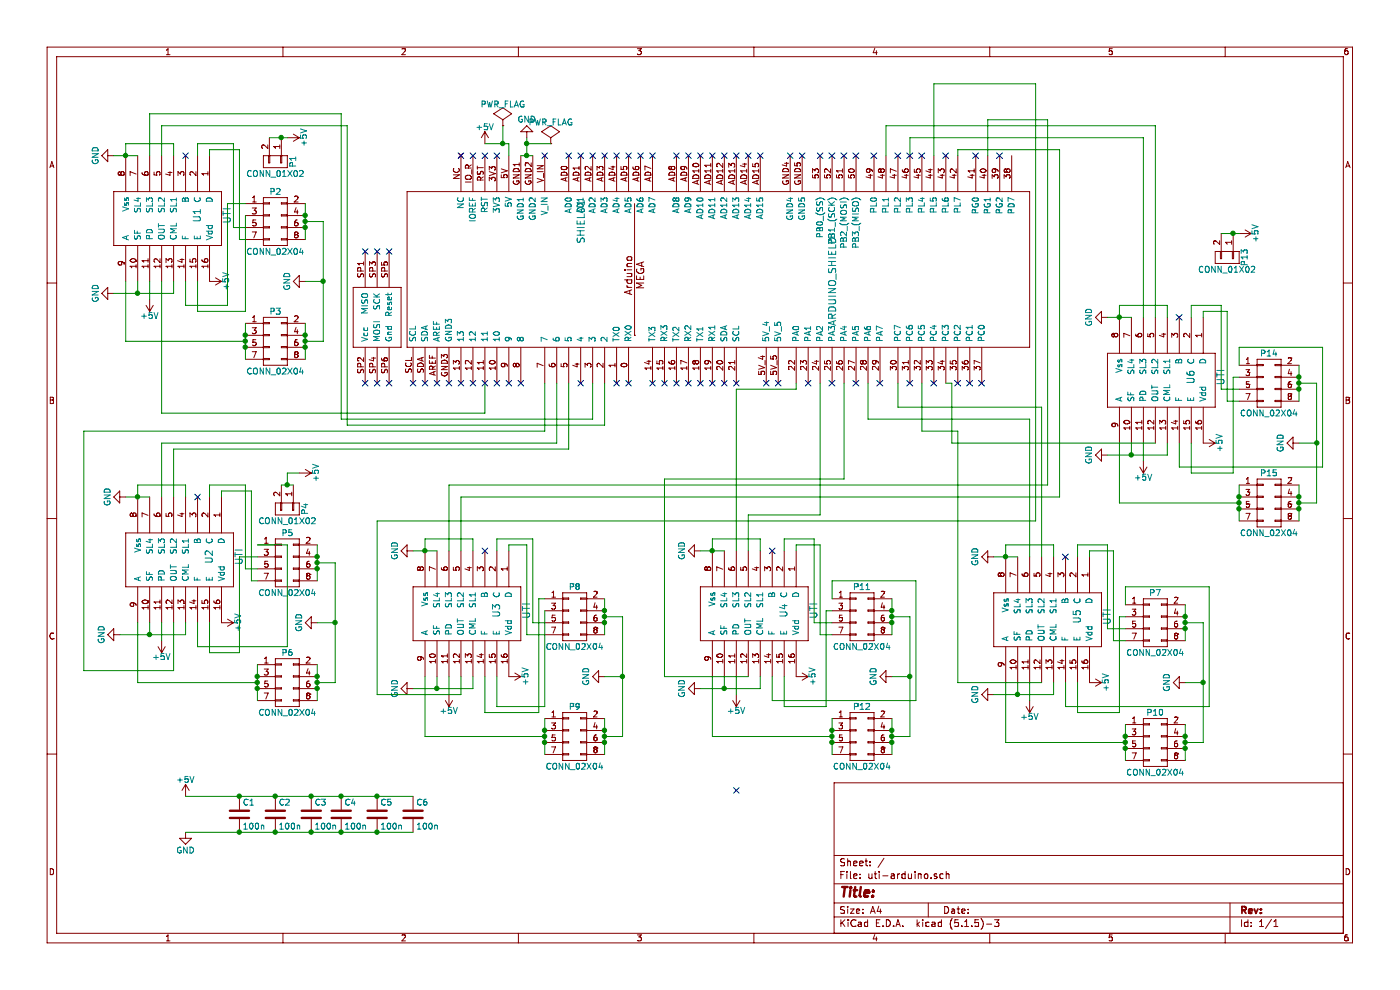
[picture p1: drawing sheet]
EESchema Schematic File Version 2
LIBS:power
LIBS:device
LIBS:transistors
LIBS:conn
LIBS:linear
LIBS:regul
LIBS:74xx
LIBS:cmos4000
LIBS:adc-dac
LIBS:memory
LIBS:xilinx
LIBS:microcontrollers
LIBS:dsp
LIBS:microchip
LIBS:analog_switches
LIBS:motorola
LIBS:texas
LIBS:intel
LIBS:audio
LIBS:interface
LIBS:digital-audio
LIBS:philips
LIBS:display
LIBS:cypress
LIBS:siliconi
LIBS:opto
LIBS:atmel
LIBS:contrib
LIBS:valves
LIBS:uti
LIBS:freetronics_schematic
LIBS:uti-arduino-cache
EELAYER 25 0
EELAYER END
$Descr A4 11693 8268
encoding utf-8
Sheet 1 1
Title ""
Date ""
Rev ""
Comp ""
Comment1 ""
Comment2 ""
Comment3 ""
Comment4 ""
$EndDescr
NoConn ~ -1750 -2950
$Comp
L UTI U1
U 1 1
P 1550 1850
F 0 "U1" H 1500 1950 60  0000 C CNN
F 1 "UTI" H 1500 2200 60  0000 C CNN
F 2 "Housings_DIP:DIP-16_W7.62mm_LongPads" H 1550 1850 60  0001 C CNN
F 3 "" H 1550 1850 60  0000 C CNN
	1    1550 1850
	0    1    1    0   
$EndComp
$Comp
L GND #PWR01
U 1 1
P 950 1300
F 0 "#PWR01" H 950 1050 50  0001 C CNN
F 1 "GND" H 950 1150 50  0000 C CNN
F 2 "" H 950 1300 50  0000 C CNN
F 3 "" H 950 1300 50  0000 C CNN
	1    950  1300
	0    1    1    0   
$EndComp
NoConn ~ 1550 1300
$Comp
L GND #PWR02
U 1 1
P 950 2450
F 0 "#PWR02" H 950 2200 50  0001 C CNN
F 1 "GND" H 950 2300 50  0000 C CNN
F 2 "" H 950 2450 50  0000 C CNN
F 3 "" H 950 2450 50  0000 C CNN
	1    950  2450
	0    1    1    0   
$EndComp
$Comp
L +5V #PWR03
U 1 1
P 1250 2500
F 0 "#PWR03" H 1250 2350 50  0001 C CNN
F 1 "+5V" H 1250 2640 50  0000 C CNN
F 2 "" H 1250 2500 50  0000 C CNN
F 3 "" H 1250 2500 50  0000 C CNN
	1    1250 2500
	-1   0    0    1   
$EndComp
NoConn ~ 6550 -3700
$Comp
L +5V #PWR04
U 1 1
P 1750 2350
F 0 "#PWR04" H 1750 2200 50  0001 C CNN
F 1 "+5V" H 1750 2490 50  0000 C CNN
F 2 "" H 1750 2350 50  0000 C CNN
F 3 "" H 1750 2350 50  0000 C CNN
	1    1750 2350
	0    1    1    0   
$EndComp
$Comp
L CONN_02X04 P2
U 1 1
P 2300 1850
F 0 "P2" H 2300 2100 50  0000 C CNN
F 1 "CONN_02X04" H 2300 1600 50  0000 C CNN
F 2 "Socket_Strips:Socket_Strip_Straight_2x04" H 2300 650 50  0001 C CNN
F 3 "" H 2300 650 50  0000 C CNN
	1    2300 1850
	1    0    0    -1  
$EndComp
$Comp
L CONN_02X04 P3
U 1 1
P 2300 2850
F 0 "P3" H 2300 3100 50  0000 C CNN
F 1 "CONN_02X04" H 2300 2600 50  0000 C CNN
F 2 "Socket_Strips:Socket_Strip_Straight_2x04" H 2300 1650 50  0001 C CNN
F 3 "" H 2300 1650 50  0000 C CNN
	1    2300 2850
	1    0    0    -1  
$EndComp
$Comp
L GND #PWR05
U 1 1
P 2550 2350
F 0 "#PWR05" H 2550 2100 50  0001 C CNN
F 1 "GND" H 2550 2200 50  0000 C CNN
F 2 "" H 2550 2350 50  0000 C CNN
F 3 "" H 2550 2350 50  0000 C CNN
	1    2550 2350
	0    1    1    0   
$EndComp
$Comp
L CONN_01X02 P1
U 1 1
P 2300 1350
F 0 "P1" H 2300 1500 50  0000 C CNN
F 1 "CONN_01X02" V 2400 1350 50  0000 C CNN
F 2 "Socket_Strips:Socket_Strip_Straight_2x01" H 2300 1350 50  0001 C CNN
F 3 "" H 2300 1350 50  0000 C CNN
	1    2300 1350
	0    1    1    0   
$EndComp
$Comp
L +5V #PWR06
U 1 1
P 2400 1150
F 0 "#PWR06" H 2400 1000 50  0001 C CNN
F 1 "+5V" H 2400 1290 50  0000 C CNN
F 2 "" H 2400 1150 50  0000 C CNN
F 3 "" H 2400 1150 50  0000 C CNN
	1    2400 1150
	0    1    1    0   
$EndComp
$Comp
L UTI U3
U 1 1
P 4050 5150
F 0 "U3" H 4000 5250 60  0000 C CNN
F 1 "UTI" H 4000 5500 60  0000 C CNN
F 2 "Housings_DIP:DIP-16_W7.62mm_LongPads" H 4050 5150 60  0001 C CNN
F 3 "" H 4050 5150 60  0000 C CNN
	1    4050 5150
	0    1    1    0   
$EndComp
$Comp
L GND #PWR07
U 1 1
P 3450 4600
F 0 "#PWR07" H 3450 4350 50  0001 C CNN
F 1 "GND" H 3450 4450 50  0000 C CNN
F 2 "" H 3450 4600 50  0000 C CNN
F 3 "" H 3450 4600 50  0000 C CNN
	1    3450 4600
	0    1    1    0   
$EndComp
NoConn ~ 4050 4600
$Comp
L GND #PWR08
U 1 1
P 3450 5750
F 0 "#PWR08" H 3450 5500 50  0001 C CNN
F 1 "GND" H 3450 5600 50  0000 C CNN
F 2 "" H 3450 5750 50  0000 C CNN
F 3 "" H 3450 5750 50  0000 C CNN
	1    3450 5750
	0    1    1    0   
$EndComp
$Comp
L +5V #PWR09
U 1 1
P 3750 5800
F 0 "#PWR09" H 3750 5650 50  0001 C CNN
F 1 "+5V" H 3750 5940 50  0000 C CNN
F 2 "" H 3750 5800 50  0000 C CNN
F 3 "" H 3750 5800 50  0000 C CNN
	1    3750 5800
	-1   0    0    1   
$EndComp
$Comp
L +5V #PWR010
U 1 1
P 4250 5650
F 0 "#PWR010" H 4250 5500 50  0001 C CNN
F 1 "+5V" H 4250 5790 50  0000 C CNN
F 2 "" H 4250 5650 50  0000 C CNN
F 3 "" H 4250 5650 50  0000 C CNN
	1    4250 5650
	0    1    1    0   
$EndComp
$Comp
L CONN_02X04 P8
U 1 1
P 4800 5150
F 0 "P8" H 4800 5400 50  0000 C CNN
F 1 "CONN_02X04" H 4800 4900 50  0000 C CNN
F 2 "Socket_Strips:Socket_Strip_Straight_2x04" H 4800 3950 50  0001 C CNN
F 3 "" H 4800 3950 50  0000 C CNN
	1    4800 5150
	1    0    0    -1  
$EndComp
$Comp
L CONN_02X04 P9
U 1 1
P 4800 6150
F 0 "P9" H 4800 6400 50  0000 C CNN
F 1 "CONN_02X04" H 4800 5900 50  0000 C CNN
F 2 "Socket_Strips:Socket_Strip_Straight_2x04" H 4800 4950 50  0001 C CNN
F 3 "" H 4800 4950 50  0000 C CNN
	1    4800 6150
	1    0    0    -1  
$EndComp
$Comp
L GND #PWR011
U 1 1
P 5050 5650
F 0 "#PWR011" H 5050 5400 50  0001 C CNN
F 1 "GND" H 5050 5500 50  0000 C CNN
F 2 "" H 5050 5650 50  0000 C CNN
F 3 "" H 5050 5650 50  0000 C CNN
	1    5050 5650
	0    1    1    0   
$EndComp
$Comp
L UTI U4
U 1 1
P 6450 5150
F 0 "U4" H 6400 5250 60  0000 C CNN
F 1 "UTI" H 6400 5500 60  0000 C CNN
F 2 "Housings_DIP:DIP-16_W7.62mm_LongPads" H 6450 5150 60  0001 C CNN
F 3 "" H 6450 5150 60  0000 C CNN
	1    6450 5150
	0    1    1    0   
$EndComp
$Comp
L GND #PWR012
U 1 1
P 5850 4600
F 0 "#PWR012" H 5850 4350 50  0001 C CNN
F 1 "GND" H 5850 4450 50  0000 C CNN
F 2 "" H 5850 4600 50  0000 C CNN
F 3 "" H 5850 4600 50  0000 C CNN
	1    5850 4600
	0    1    1    0   
$EndComp
NoConn ~ 6450 4600
$Comp
L GND #PWR013
U 1 1
P 5850 5750
F 0 "#PWR013" H 5850 5500 50  0001 C CNN
F 1 "GND" H 5850 5600 50  0000 C CNN
F 2 "" H 5850 5750 50  0000 C CNN
F 3 "" H 5850 5750 50  0000 C CNN
	1    5850 5750
	0    1    1    0   
$EndComp
$Comp
L +5V #PWR014
U 1 1
P 6150 5800
F 0 "#PWR014" H 6150 5650 50  0001 C CNN
F 1 "+5V" H 6150 5940 50  0000 C CNN
F 2 "" H 6150 5800 50  0000 C CNN
F 3 "" H 6150 5800 50  0000 C CNN
	1    6150 5800
	-1   0    0    1   
$EndComp
$Comp
L +5V #PWR015
U 1 1
P 6650 5650
F 0 "#PWR015" H 6650 5500 50  0001 C CNN
F 1 "+5V" H 6650 5790 50  0000 C CNN
F 2 "" H 6650 5650 50  0000 C CNN
F 3 "" H 6650 5650 50  0000 C CNN
	1    6650 5650
	0    1    1    0   
$EndComp
$Comp
L CONN_02X04 P11
U 1 1
P 7200 5150
F 0 "P11" H 7200 5400 50  0000 C CNN
F 1 "CONN_02X04" H 7200 4900 50  0000 C CNN
F 2 "Socket_Strips:Socket_Strip_Straight_2x04" H 7200 3950 50  0001 C CNN
F 3 "" H 7200 3950 50  0000 C CNN
	1    7200 5150
	1    0    0    -1  
$EndComp
$Comp
L CONN_02X04 P12
U 1 1
P 7200 6150
F 0 "P12" H 7200 6400 50  0000 C CNN
F 1 "CONN_02X04" H 7200 5900 50  0000 C CNN
F 2 "Socket_Strips:Socket_Strip_Straight_2x04" H 7200 4950 50  0001 C CNN
F 3 "" H 7200 4950 50  0000 C CNN
	1    7200 6150
	1    0    0    -1  
$EndComp
$Comp
L GND #PWR016
U 1 1
P 7450 5650
F 0 "#PWR016" H 7450 5400 50  0001 C CNN
F 1 "GND" H 7450 5500 50  0000 C CNN
F 2 "" H 7450 5650 50  0000 C CNN
F 3 "" H 7450 5650 50  0000 C CNN
	1    7450 5650
	0    1    1    0   
$EndComp
$Comp
L UTI U2
U 1 1
P 1650 4700
F 0 "U2" H 1600 4800 60  0000 C CNN
F 1 "UTI" H 1600 5050 60  0000 C CNN
F 2 "Housings_DIP:DIP-16_W7.62mm_LongPads" H 1650 4700 60  0001 C CNN
F 3 "" H 1650 4700 60  0000 C CNN
	1    1650 4700
	0    1    1    0   
$EndComp
$Comp
L GND #PWR017
U 1 1
P 1050 4150
F 0 "#PWR017" H 1050 3900 50  0001 C CNN
F 1 "GND" H 1050 4000 50  0000 C CNN
F 2 "" H 1050 4150 50  0000 C CNN
F 3 "" H 1050 4150 50  0000 C CNN
	1    1050 4150
	0    1    1    0   
$EndComp
NoConn ~ 1650 4150
$Comp
L GND #PWR018
U 1 1
P 1000 5300
F 0 "#PWR018" H 1000 5050 50  0001 C CNN
F 1 "GND" H 1000 5150 50  0000 C CNN
F 2 "" H 1000 5300 50  0000 C CNN
F 3 "" H 1000 5300 50  0000 C CNN
	1    1000 5300
	0    1    1    0   
$EndComp
$Comp
L +5V #PWR019
U 1 1
P 1350 5350
F 0 "#PWR019" H 1350 5200 50  0001 C CNN
F 1 "+5V" H 1350 5490 50  0000 C CNN
F 2 "" H 1350 5350 50  0000 C CNN
F 3 "" H 1350 5350 50  0000 C CNN
	1    1350 5350
	-1   0    0    1   
$EndComp
$Comp
L +5V #PWR020
U 1 1
P 1850 5200
F 0 "#PWR020" H 1850 5050 50  0001 C CNN
F 1 "+5V" H 1850 5340 50  0000 C CNN
F 2 "" H 1850 5200 50  0000 C CNN
F 3 "" H 1850 5200 50  0000 C CNN
	1    1850 5200
	0    1    1    0   
$EndComp
$Comp
L CONN_02X04 P5
U 1 1
P 2400 4700
F 0 "P5" H 2400 4950 50  0000 C CNN
F 1 "CONN_02X04" H 2400 4450 50  0000 C CNN
F 2 "Socket_Strips:Socket_Strip_Straight_2x04" H 2400 3500 50  0001 C CNN
F 3 "" H 2400 3500 50  0000 C CNN
	1    2400 4700
	1    0    0    -1  
$EndComp
$Comp
L CONN_02X04 P6
U 1 1
P 2400 5700
F 0 "P6" H 2400 5950 50  0000 C CNN
F 1 "CONN_02X04" H 2400 5450 50  0000 C CNN
F 2 "Socket_Strips:Socket_Strip_Straight_2x04" H 2400 4500 50  0001 C CNN
F 3 "" H 2400 4500 50  0000 C CNN
	1    2400 5700
	1    0    0    -1  
$EndComp
$Comp
L GND #PWR021
U 1 1
P 2650 5200
F 0 "#PWR021" H 2650 4950 50  0001 C CNN
F 1 "GND" H 2650 5050 50  0000 C CNN
F 2 "" H 2650 5200 50  0000 C CNN
F 3 "" H 2650 5200 50  0000 C CNN
	1    2650 5200
	0    1    1    0   
$EndComp
$Comp
L CONN_01X02 P4
U 1 1
P 2400 4250
F 0 "P4" H 2400 4400 50  0000 C CNN
F 1 "CONN_01X02" V 2500 4250 50  0000 C CNN
F 2 "Socket_Strips:Socket_Strip_Straight_1x02" H 2400 4250 50  0001 C CNN
F 3 "" H 2400 4250 50  0000 C CNN
	1    2400 4250
	0    1    1    0   
$EndComp
$Comp
L +5V #PWR022
U 1 1
P 2500 3950
F 0 "#PWR022" H 2500 3800 50  0001 C CNN
F 1 "+5V" H 2500 4090 50  0000 C CNN
F 2 "" H 2500 3950 50  0000 C CNN
F 3 "" H 2500 3950 50  0000 C CNN
	1    2500 3950
	0    1    1    0   
$EndComp
$Comp
L ARDUINO_MEGA_SHIELD SHIELD1
U 1 1
P 6000 2300
F 0 "SHIELD1" H 5550 3450 60  0000 C CNN
F 1 "ARDUINO_SHIELD" H 6050 1350 60  0000 C CNN
F 2 "freetronics_footprints:ARDUINO_MEGA_SHIELD" H 6000 2100 50  0001 C CNN
F 3 "" H 6000 2300 60  0000 C CNN
	1    6000 2300
	0    -1   1    0   
$EndComp
$Comp
L GND #PWR023
U 1 1
P 4400 1150
F 0 "#PWR023" H 4400 900 50  0001 C CNN
F 1 "GND" H 4400 1000 50  0000 C CNN
F 2 "" H 4400 1150 50  0000 C CNN
F 3 "" H 4400 1150 50  0000 C CNN
	1    4400 1150
	-1   0    0    1   
$EndComp
$Comp
L +5V #PWR024
U 1 1
P 4050 1200
F 0 "#PWR024" H 4050 1050 50  0001 C CNN
F 1 "+5V" H 4050 1340 50  0000 C CNN
F 2 "" H 4050 1200 50  0000 C CNN
F 3 "" H 4050 1200 50  0000 C CNN
	1    4050 1200
	1    0    0    -1  
$EndComp
NoConn ~ 6750 3200
NoConn ~ 6950 3200
NoConn ~ 4150 3200
NoConn ~ 4050 3200
NoConn ~ 3950 3200
NoConn ~ 3850 3200
NoConn ~ 3850 1300
NoConn ~ 4550 1300
NoConn ~ 5050 1300
NoConn ~ 5450 1300
NoConn ~ 5650 1300
NoConn ~ 5750 1300
NoConn ~ 5850 1300
NoConn ~ 5950 1300
NoConn ~ 6050 1300
NoConn ~ 6150 1300
NoConn ~ 6250 1300
NoConn ~ 3450 3200
NoConn ~ 3550 3200
NoConn ~ 3650 3200
NoConn ~ 4750 1300
NoConn ~ 4850 1300
NoConn ~ 4950 1300
NoConn ~ 5150 1300
NoConn ~ 5250 1300
NoConn ~ 5350 1300
NoConn ~ 3950 1300
NoConn ~ 4050 1300
NoConn ~ 4150 1300
NoConn ~ 6850 1300
NoConn ~ 6950 1300
NoConn ~ 7050 1300
NoConn ~ 7300 1300
NoConn ~ 7500 1300
NoConn ~ 7600 1300
NoConn ~ 7700 1300
NoConn ~ 7900 1300
NoConn ~ 8150 1300
NoConn ~ 8350 1300
NoConn ~ 5150 3200
NoConn ~ 5250 3200
NoConn ~ 5450 3200
NoConn ~ 5550 3200
NoConn ~ 5650 3200
NoConn ~ 5750 3200
NoConn ~ 5850 3200
NoConn ~ 5950 3200
NoConn ~ 6050 3200
NoConn ~ 6150 3200
NoConn ~ 7150 3200
NoConn ~ 7350 3200
NoConn ~ 7600 3200
NoConn ~ 7800 3200
NoConn ~ 8000 3200
NoConn ~ 8200 3200
NoConn ~ 3050 3200
NoConn ~ 3150 3200
NoConn ~ 3250 3200
NoConn ~ 3250 2100
NoConn ~ 3150 2100
NoConn ~ 3050 2100
NoConn ~ 3750 3200
NoConn ~ 4250 3200
NoConn ~ 4350 3200
NoConn ~ 6350 1300
$Comp
L PWR_FLAG #FLG025
U 1 1
P 4600 1200
F 0 "#FLG025" H 4600 1295 50  0001 C CNN
F 1 "PWR_FLAG" H 4600 1380 50  0000 C CNN
F 2 "" H 4600 1200 50  0000 C CNN
F 3 "" H 4600 1200 50  0000 C CNN
	1    4600 1200
	1    0    0    -1  
$EndComp
$Comp
L PWR_FLAG #FLG026
U 1 1
P 4200 1050
F 0 "#FLG026" H 4200 1145 50  0001 C CNN
F 1 "PWR_FLAG" H 4200 1230 50  0000 C CNN
F 2 "" H 4200 1050 50  0000 C CNN
F 3 "" H 4200 1050 50  0000 C CNN
	1    4200 1050
	1    0    0    -1  
$EndComp
Wire Wire Line
	1750 2350 1750 2350
Wire Wire Line
	950  1300 1150 1300
Connection ~ 1050 1300
Wire Wire Line
	1050 2350 1050 2850
Wire Wire Line
	1250 2350 1250 2500
Wire Wire Line
	1150 2450 1150 2350
Wire Wire Line
	950  2450 1450 2450
Connection ~ 1150 2450
Wire Wire Line
	1450 2450 1450 2350
Wire Wire Line
	1450 1300 1450 1200
Wire Wire Line
	1450 1200 1050 1200
Wire Wire Line
	1050 1200 1050 1300
Wire Wire Line
	1650 1300 1650 1200
Wire Wire Line
	1750 1300 1750 1250
Wire Wire Line
	1750 1250 2000 1250
Wire Wire Line
	1550 2550 1900 2550
Wire Wire Line
	1650 2600 2050 2600
Wire Wire Line
	2550 2700 2550 3000
Wire Wire Line
	2550 1700 2550 2000
Connection ~ 2550 2900
Connection ~ 2550 1800
Connection ~ 2550 1900
Wire Wire Line
	2050 2700 2050 3000
Wire Wire Line
	1050 2850 2050 2850
Connection ~ 2050 2850
Connection ~ 2550 2800
Wire Wire Line
	2550 1850 2700 1850
Wire Wire Line
	2700 1850 2700 2850
Wire Wire Line
	2700 2850 2550 2850
Connection ~ 2550 2850
Connection ~ 2550 1850
Wire Wire Line
	2700 2350 2550 2350
Connection ~ 2700 2350
Wire Wire Line
	4250 5650 4250 5650
Wire Wire Line
	3450 4600 3650 4600
Connection ~ 3550 4600
Wire Wire Line
	3550 5650 3550 6150
Wire Wire Line
	3750 5650 3750 5800
Wire Wire Line
	3650 5750 3650 5650
Wire Wire Line
	3450 5750 3950 5750
Wire Wire Line
	3950 5750 3950 5650
Wire Wire Line
	3950 4600 3950 4500
Wire Wire Line
	3950 4500 3550 4500
Wire Wire Line
	3550 4500 3550 4600
Wire Wire Line
	4150 4600 4150 4500
Wire Wire Line
	4150 4500 4450 4500
Wire Wire Line
	4250 4600 4250 4550
Wire Wire Line
	5050 6000 5050 6300
Wire Wire Line
	5050 5000 5050 5300
Connection ~ 5050 6200
Connection ~ 5050 5100
Connection ~ 5050 5200
Wire Wire Line
	4550 6000 4550 6300
Wire Wire Line
	3550 6150 4550 6150
Connection ~ 4550 6150
Connection ~ 5050 6100
Wire Wire Line
	5050 5150 5200 5150
Wire Wire Line
	5200 5150 5200 6150
Wire Wire Line
	5200 6150 5050 6150
Connection ~ 5050 6150
Connection ~ 5050 5150
Wire Wire Line
	5200 5650 5050 5650
Connection ~ 5200 5650
Wire Wire Line
	6650 5650 6650 5650
Wire Wire Line
	5850 4600 6050 4600
Connection ~ 5950 4600
Wire Wire Line
	5950 5650 5950 6150
Wire Wire Line
	6150 5650 6150 5800
Wire Wire Line
	6050 5750 6050 5650
Wire Wire Line
	5850 5750 6350 5750
Connection ~ 6050 5750
Wire Wire Line
	6350 5750 6350 5650
Wire Wire Line
	6350 4600 6350 4500
Wire Wire Line
	6350 4500 5950 4500
Wire Wire Line
	5950 4500 5950 4600
Wire Wire Line
	6550 4600 6550 4500
Wire Wire Line
	6550 4500 6800 4500
Wire Wire Line
	6650 4600 6650 4550
Wire Wire Line
	6650 4550 6850 4550
Wire Wire Line
	7450 6000 7450 6300
Wire Wire Line
	7450 5000 7450 5300
Connection ~ 7450 6200
Connection ~ 7450 5100
Connection ~ 7450 5200
Wire Wire Line
	6950 6000 6950 6300
Wire Wire Line
	5950 6150 6950 6150
Connection ~ 6950 6150
Connection ~ 7450 6100
Wire Wire Line
	7450 5150 7600 5150
Wire Wire Line
	7600 5150 7600 6150
Wire Wire Line
	7600 6150 7450 6150
Connection ~ 7450 6150
Connection ~ 7450 5150
Wire Wire Line
	7600 5650 7450 5650
Connection ~ 7600 5650
Wire Wire Line
	1850 5200 1850 5200
Wire Wire Line
	1050 4150 1250 4150
Connection ~ 1150 4150
Wire Wire Line
	1150 5200 1150 5700
Wire Wire Line
	1350 5200 1350 5350
Wire Wire Line
	1250 5300 1250 5200
Wire Wire Line
	1000 5300 1550 5300
Wire Wire Line
	1550 5300 1550 5200
Wire Wire Line
	1550 4150 1550 4050
Wire Wire Line
	1550 4050 1150 4050
Wire Wire Line
	1150 4050 1150 4150
Wire Wire Line
	1750 4150 1750 4050
Wire Wire Line
	1750 4050 2050 4050
Wire Wire Line
	1850 4150 1850 4100
Wire Wire Line
	1850 4100 2100 4100
Wire Wire Line
	1650 5400 2400 5400
Wire Wire Line
	2650 5550 2650 5850
Wire Wire Line
	2650 4550 2650 4850
Connection ~ 2650 5750
Connection ~ 2650 4650
Connection ~ 2650 4750
Wire Wire Line
	2150 5550 2150 5850
Wire Wire Line
	1150 5700 2150 5700
Connection ~ 2150 5700
Connection ~ 2650 5650
Wire Wire Line
	2650 4700 2800 4700
Wire Wire Line
	2800 4700 2800 5700
Wire Wire Line
	2800 5700 2650 5700
Connection ~ 2650 5700
Connection ~ 2650 4700
Wire Wire Line
	2800 5200 2650 5200
Connection ~ 2800 5200
Wire Wire Line
	2350 4050 2450 4050
Wire Wire Line
	2500 3950 2400 3950
Wire Wire Line
	2400 3950 2400 4050
Connection ~ 2400 4050
Wire Wire Line
	6250 4600 6250 4300
Wire Wire Line
	6850 3200 6850 4300
Wire Wire Line
	6150 3250 6150 4600
Wire Wire Line
	6250 5650 5550 5650
Wire Wire Line
	5550 4000 7050 4000
Wire Wire Line
	7050 4000 7050 3200
Wire Wire Line
	3850 4600 3850 4150
Wire Wire Line
	3850 4150 8850 4150
Wire Wire Line
	3750 4600 3750 4050
Wire Wire Line
	3750 4050 8750 4050
Wire Wire Line
	3850 5650 3850 5800
Wire Wire Line
	3850 5800 3150 5800
Wire Wire Line
	3150 5800 3150 4350
Wire Wire Line
	3150 4350 8650 4350
Wire Wire Line
	1450 3750 4750 3750
Wire Wire Line
	4750 3750 4750 3200
Wire Wire Line
	1350 3700 4650 3700
Wire Wire Line
	4650 3700 4650 3200
Wire Wire Line
	1450 5200 1450 5600
Wire Wire Line
	1450 5600 700  5600
Wire Wire Line
	700  5600 700  3600
Wire Wire Line
	1350 1300 1350 1050
Wire Wire Line
	1250 1300 1250 950 
Wire Wire Line
	4950 3500 4950 3200
Wire Wire Line
	1350 2350 1350 3450
Wire Wire Line
	4250 1200 4250 1300
Wire Wire Line
	4050 1200 4250 1200
Connection ~ 1250 5300
Connection ~ 2150 5650
Connection ~ 2150 5750
Connection ~ 3650 5750
Connection ~ 4550 6100
Connection ~ 4550 6200
Connection ~ 2050 2800
Connection ~ 2050 2900
Connection ~ 6950 6100
Connection ~ 6950 6200
Wire Wire Line
	4050 5650 4050 5950
Wire Wire Line
	4150 5900 4150 5650
Wire Wire Line
	1650 5400 1650 5200
Wire Wire Line
	1750 5450 1750 5200
Wire Wire Line
	1550 2550 1550 2350
Wire Wire Line
	1650 2600 1650 2350
Wire Wire Line
	6450 5850 6450 5650
Wire Wire Line
	6550 5650 6550 5900
Wire Wire Line
	4350 1300 4450 1300
Wire Wire Line
	4400 1150 4400 1300
Connection ~ 4400 1300
Wire Wire Line
	4200 1050 4200 1200
Connection ~ 4200 1200
Wire Wire Line
	4250 4550 4400 4550
Wire Wire Line
	4400 4550 4400 5300
Wire Wire Line
	4400 5300 4550 5300
Wire Wire Line
	4450 4500 4450 5200
Wire Wire Line
	4450 5200 4550 5200
Wire Wire Line
	4150 5900 4550 5900
Wire Wire Line
	4550 5900 4550 5100
Wire Wire Line
	4550 5000 4500 5000
Wire Wire Line
	4500 5000 4500 5950
Wire Wire Line
	4500 5950 4050 5950
Wire Wire Line
	2100 4100 2100 4850
Wire Wire Line
	2100 4850 2150 4850
Wire Wire Line
	2050 4050 2050 4750
Wire Wire Line
	2050 4750 2150 4750
Wire Wire Line
	2150 4650 2000 4650
Wire Wire Line
	2000 4650 2000 5450
Wire Wire Line
	2000 5450 1750 5450
Wire Wire Line
	2150 4550 2400 4550
Wire Wire Line
	2400 4550 2400 5400
Wire Wire Line
	2050 2000 2000 2000
Wire Wire Line
	2000 2000 2000 1250
Wire Wire Line
	2050 1900 1950 1900
Wire Wire Line
	1950 1900 1950 1200
Wire Wire Line
	1950 1200 1650 1200
Wire Wire Line
	2050 2600 2050 1800
Wire Wire Line
	2050 1700 1900 1700
Wire Wire Line
	1900 1700 1900 2550
Wire Wire Line
	6800 4500 6800 5200
Wire Wire Line
	6550 5900 6900 5900
Wire Wire Line
	6900 5900 6900 5100
Wire Wire Line
	6900 5100 6950 5100
Wire Wire Line
	6450 5850 7650 5850
Wire Wire Line
	7650 5850 7650 4850
Wire Wire Line
	7650 4850 6950 4850
Wire Wire Line
	6950 4850 6950 5000
Wire Wire Line
	6800 5200 6950 5200
Wire Wire Line
	6850 4550 6850 5300
Wire Wire Line
	6850 5300 6950 5300
NoConn ~ 6400 3200
NoConn ~ 6500 3200
Wire Wire Line
	4400 1200 4600 1200
Connection ~ 4400 1200
NoConn ~ 6600 1300
NoConn ~ 6700 1300
NoConn ~ 6150 6600
Wire Wire Line
	2250 1150 2400 1150
Wire Wire Line
	4550 3200 4550 3600
Wire Wire Line
	4550 3600 700  3600
Wire Wire Line
	1350 3700 1350 4150
Wire Wire Line
	1450 3750 1450 4150
Wire Wire Line
	5050 3200 5050 3550
Wire Wire Line
	5050 3550 2900 3550
Wire Wire Line
	2900 3550 2900 1050
Wire Wire Line
	2900 1050 1350 1050
Wire Wire Line
	4950 3500 2850 3500
Wire Wire Line
	2850 3500 2850 950 
Wire Wire Line
	2850 950  1250 950 
Wire Wire Line
	1350 3450 4050 3450
Wire Wire Line
	6850 4300 6250 4300
Wire Wire Line
	6150 3250 6650 3250
Wire Wire Line
	6650 3250 6650 3200
Wire Wire Line
	5550 5650 5550 4000
Connection ~ 2350 1150
$Comp
L UTI U5
U 1 1
P 8900 5200
F 0 "U5" H 8850 5300 60  0000 C CNN
F 1 "UTI" H 8850 5550 60  0000 C CNN
F 2 "Housings_DIP:DIP-16_W7.62mm_LongPads" H 8900 5200 60  0001 C CNN
F 3 "" H 8900 5200 60  0000 C CNN
	1    8900 5200
	0    1    1    0   
$EndComp
$Comp
L GND #PWR027
U 1 1
P 8300 4650
F 0 "#PWR027" H 8300 4400 50  0001 C CNN
F 1 "GND" H 8300 4500 50  0000 C CNN
F 2 "" H 8300 4650 50  0000 C CNN
F 3 "" H 8300 4650 50  0000 C CNN
	1    8300 4650
	0    1    1    0   
$EndComp
NoConn ~ 8900 4650
$Comp
L GND #PWR028
U 1 1
P 8300 5800
F 0 "#PWR028" H 8300 5550 50  0001 C CNN
F 1 "GND" H 8300 5650 50  0000 C CNN
F 2 "" H 8300 5800 50  0000 C CNN
F 3 "" H 8300 5800 50  0000 C CNN
	1    8300 5800
	0    1    1    0   
$EndComp
$Comp
L +5V #PWR029
U 1 1
P 8600 5850
F 0 "#PWR029" H 8600 5700 50  0001 C CNN
F 1 "+5V" H 8600 5990 50  0000 C CNN
F 2 "" H 8600 5850 50  0000 C CNN
F 3 "" H 8600 5850 50  0000 C CNN
	1    8600 5850
	-1   0    0    1   
$EndComp
$Comp
L +5V #PWR030
U 1 1
P 9100 5700
F 0 "#PWR030" H 9100 5550 50  0001 C CNN
F 1 "+5V" H 9100 5840 50  0000 C CNN
F 2 "" H 9100 5700 50  0000 C CNN
F 3 "" H 9100 5700 50  0000 C CNN
	1    9100 5700
	0    1    1    0   
$EndComp
$Comp
L CONN_02X04 P7
U 1 1
P 9650 5200
F 0 "P7" H 9650 5450 50  0000 C CNN
F 1 "CONN_02X04" H 9650 4950 50  0000 C CNN
F 2 "Socket_Strips:Socket_Strip_Straight_2x04" H 9650 4000 50  0001 C CNN
F 3 "" H 9650 4000 50  0000 C CNN
	1    9650 5200
	1    0    0    -1  
$EndComp
$Comp
L CONN_02X04 P10
U 1 1
P 9650 6200
F 0 "P10" H 9650 6450 50  0000 C CNN
F 1 "CONN_02X04" H 9650 5950 50  0000 C CNN
F 2 "Socket_Strips:Socket_Strip_Straight_2x04" H 9650 5000 50  0001 C CNN
F 3 "" H 9650 5000 50  0000 C CNN
	1    9650 6200
	1    0    0    -1  
$EndComp
$Comp
L GND #PWR031
U 1 1
P 9900 5700
F 0 "#PWR031" H 9900 5450 50  0001 C CNN
F 1 "GND" H 9900 5550 50  0000 C CNN
F 2 "" H 9900 5700 50  0000 C CNN
F 3 "" H 9900 5700 50  0000 C CNN
	1    9900 5700
	0    1    1    0   
$EndComp
Wire Wire Line
	9100 5700 9100 5700
Wire Wire Line
	8300 4650 8500 4650
Connection ~ 8400 4650
Wire Wire Line
	8400 5700 8400 6200
Wire Wire Line
	8600 5700 8600 5850
Wire Wire Line
	8500 5800 8500 5700
Wire Wire Line
	8300 5800 8800 5800
Connection ~ 8500 5800
Wire Wire Line
	8800 5800 8800 5700
Wire Wire Line
	8800 4650 8800 4550
Wire Wire Line
	8800 4550 8400 4550
Wire Wire Line
	8400 4550 8400 4650
Wire Wire Line
	9000 4650 9000 4550
Wire Wire Line
	9000 4550 9250 4550
Wire Wire Line
	9100 4650 9100 4600
Wire Wire Line
	9100 4600 9300 4600
Wire Wire Line
	9900 6050 9900 6350
Wire Wire Line
	9900 5050 9900 5350
Connection ~ 9900 6250
Connection ~ 9900 5150
Connection ~ 9900 5250
Wire Wire Line
	9400 6050 9400 6350
Wire Wire Line
	8400 6200 9400 6200
Connection ~ 9400 6200
Connection ~ 9900 6150
Wire Wire Line
	9900 5200 10050 5200
Wire Wire Line
	10050 5200 10050 6200
Wire Wire Line
	10050 6200 9900 6200
Connection ~ 9900 6200
Connection ~ 9900 5200
Wire Wire Line
	10050 5700 9900 5700
Connection ~ 10050 5700
Wire Wire Line
	8700 3400 8700 4650
Wire Wire Line
	8600 3500 8600 4650
Wire Wire Line
	8000 5700 8700 5700
Connection ~ 9400 6150
Connection ~ 9400 6250
Wire Wire Line
	8900 5900 8900 5700
Wire Wire Line
	9000 5700 9000 5950
Wire Wire Line
	9250 4550 9250 5250
Wire Wire Line
	9000 5950 9350 5950
Wire Wire Line
	9350 5950 9350 5150
Wire Wire Line
	9350 5150 9400 5150
Wire Wire Line
	8900 5900 10100 5900
Wire Wire Line
	10100 5900 10100 4900
Wire Wire Line
	10100 4900 9400 4900
Wire Wire Line
	9400 4900 9400 5050
Wire Wire Line
	9250 5250 9400 5250
Wire Wire Line
	9300 4600 9300 5350
Wire Wire Line
	9300 5350 9400 5350
Wire Wire Line
	8000 3600 8000 5700
Wire Wire Line
	7250 3500 8600 3500
Wire Wire Line
	7500 3400 8700 3400
$Comp
L UTI U6
U 1 1
P 9850 3200
F 0 "U6" H 9800 3300 60  0000 C CNN
F 1 "UTI" H 9800 3550 60  0000 C CNN
F 2 "Housings_DIP:DIP-16_W7.62mm_LongPads" H 9850 3200 60  0001 C CNN
F 3 "" H 9850 3200 60  0000 C CNN
	1    9850 3200
	0    1    1    0   
$EndComp
$Comp
L GND #PWR032
U 1 1
P 9250 2650
F 0 "#PWR032" H 9250 2400 50  0001 C CNN
F 1 "GND" H 9250 2500 50  0000 C CNN
F 2 "" H 9250 2650 50  0000 C CNN
F 3 "" H 9250 2650 50  0000 C CNN
	1    9250 2650
	0    1    1    0   
$EndComp
NoConn ~ 9850 2650
$Comp
L GND #PWR033
U 1 1
P 9250 3800
F 0 "#PWR033" H 9250 3550 50  0001 C CNN
F 1 "GND" H 9250 3650 50  0000 C CNN
F 2 "" H 9250 3800 50  0000 C CNN
F 3 "" H 9250 3800 50  0000 C CNN
	1    9250 3800
	0    1    1    0   
$EndComp
$Comp
L +5V #PWR034
U 1 1
P 9550 3850
F 0 "#PWR034" H 9550 3700 50  0001 C CNN
F 1 "+5V" H 9550 3990 50  0000 C CNN
F 2 "" H 9550 3850 50  0000 C CNN
F 3 "" H 9550 3850 50  0000 C CNN
	1    9550 3850
	-1   0    0    1   
$EndComp
$Comp
L +5V #PWR035
U 1 1
P 10050 3700
F 0 "#PWR035" H 10050 3550 50  0001 C CNN
F 1 "+5V" H 10050 3840 50  0000 C CNN
F 2 "" H 10050 3700 50  0000 C CNN
F 3 "" H 10050 3700 50  0000 C CNN
	1    10050 3700
	0    1    1    0   
$EndComp
$Comp
L CONN_02X04 P14
U 1 1
P 10600 3200
F 0 "P14" H 10600 3450 50  0000 C CNN
F 1 "CONN_02X04" H 10600 2950 50  0000 C CNN
F 2 "Socket_Strips:Socket_Strip_Straight_2x04" H 10600 2000 50  0001 C CNN
F 3 "" H 10600 2000 50  0000 C CNN
	1    10600 3200
	1    0    0    -1  
$EndComp
$Comp
L CONN_02X04 P15
U 1 1
P 10600 4200
F 0 "P15" H 10600 4450 50  0000 C CNN
F 1 "CONN_02X04" H 10600 3950 50  0000 C CNN
F 2 "Socket_Strips:Socket_Strip_Straight_2x04" H 10600 3000 50  0001 C CNN
F 3 "" H 10600 3000 50  0000 C CNN
	1    10600 4200
	1    0    0    -1  
$EndComp
$Comp
L GND #PWR036
U 1 1
P 10850 3700
F 0 "#PWR036" H 10850 3450 50  0001 C CNN
F 1 "GND" H 10850 3550 50  0000 C CNN
F 2 "" H 10850 3700 50  0000 C CNN
F 3 "" H 10850 3700 50  0000 C CNN
	1    10850 3700
	0    1    1    0   
$EndComp
Wire Wire Line
	10050 3700 10050 3700
Wire Wire Line
	9250 2650 9450 2650
Connection ~ 9350 2650
Wire Wire Line
	9350 3700 9350 4200
Wire Wire Line
	9550 3700 9550 3850
Wire Wire Line
	9450 3800 9450 3700
Wire Wire Line
	9250 3800 9750 3800
Connection ~ 9450 3800
Wire Wire Line
	9750 3800 9750 3700
Wire Wire Line
	9750 2650 9750 2550
Wire Wire Line
	9750 2550 9350 2550
Wire Wire Line
	9350 2550 9350 2650
Wire Wire Line
	9950 2650 9950 2550
Wire Wire Line
	9950 2550 10200 2550
Wire Wire Line
	10050 2650 10050 2600
Wire Wire Line
	10050 2600 10250 2600
Wire Wire Line
	10850 4050 10850 4350
Wire Wire Line
	10850 3050 10850 3350
Connection ~ 10850 4250
Connection ~ 10850 3150
Connection ~ 10850 3250
Wire Wire Line
	10350 4050 10350 4350
Wire Wire Line
	9350 4200 10350 4200
Connection ~ 10350 4200
Connection ~ 10850 4150
Wire Wire Line
	10850 3200 11000 3200
Wire Wire Line
	11000 3200 11000 4200
Wire Wire Line
	11000 4200 10850 4200
Connection ~ 10850 4200
Connection ~ 10850 3200
Wire Wire Line
	11000 3700 10850 3700
Connection ~ 11000 3700
Wire Wire Line
	9650 1050 9650 2650
Wire Wire Line
	9550 1150 9550 2650
Wire Wire Line
	7950 3700 9650 3700
Connection ~ 10350 4150
Connection ~ 10350 4250
Wire Wire Line
	9850 3900 9850 3700
Wire Wire Line
	9950 3700 9950 3950
Wire Wire Line
	10200 2550 10200 3250
Wire Wire Line
	9950 3950 10300 3950
Wire Wire Line
	10300 3950 10300 3150
Wire Wire Line
	10300 3150 10350 3150
Wire Wire Line
	9850 3900 11050 3900
Wire Wire Line
	11050 3900 11050 2900
Wire Wire Line
	11050 2900 10350 2900
Wire Wire Line
	10350 2900 10350 3050
Wire Wire Line
	10200 3250 10350 3250
Wire Wire Line
	10250 2600 10250 3350
Wire Wire Line
	10250 3350 10350 3350
Wire Wire Line
	7600 1150 9550 1150
Wire Wire Line
	7400 1050 9650 1050
$Comp
L CONN_01X02 P13
U 1 1
P 10250 2150
F 0 "P13" H 10250 2300 50  0000 C CNN
F 1 "CONN_01X02" V 10350 2150 50  0000 C CNN
F 2 "Socket_Strips:Socket_Strip_Straight_2x01" H 10250 2150 50  0001 C CNN
F 3 "" H 10250 2150 50  0000 C CNN
	1    10250 2150
	0    1    1    0   
$EndComp
$Comp
L +5V #PWR037
U 1 1
P 10350 1950
F 0 "#PWR037" H 10350 1800 50  0001 C CNN
F 1 "+5V" H 10350 2090 50  0000 C CNN
F 2 "" H 10350 1950 50  0000 C CNN
F 3 "" H 10350 1950 50  0000 C CNN
	1    10350 1950
	0    1    1    0   
$EndComp
Wire Wire Line
	10200 1950 10350 1950
Connection ~ 10300 1950
$Comp
L +5V #PWR038
U 1 1
P 1550 6650
F 0 "#PWR038" H 1550 6500 50  0001 C CNN
F 1 "+5V" H 1550 6790 50  0000 C CNN
F 2 "" H 1550 6650 50  0000 C CNN
F 3 "" H 1550 6650 50  0000 C CNN
	1    1550 6650
	1    0    0    -1  
$EndComp
$Comp
L GND #PWR039
U 1 1
P 1550 6950
F 0 "#PWR039" H 1550 6700 50  0001 C CNN
F 1 "GND" H 1550 6800 50  0000 C CNN
F 2 "" H 1550 6950 50  0000 C CNN
F 3 "" H 1550 6950 50  0000 C CNN
	1    1550 6950
	1    0    0    -1  
$EndComp
$Comp
L C C1
U 1 1
P 2000 6800
F 0 "C1" H 2025 6900 50  0000 L CNN
F 1 "100n" H 2025 6700 50  0000 L CNN
F 2 "Capacitors_ThroughHole:C_Disc_D6_P5" H 2038 6650 50  0001 C CNN
F 3 "" H 2000 6800 50  0000 C CNN
	1    2000 6800
	1    0    0    -1  
$EndComp
$Comp
L C C2
U 1 1
P 2300 6800
F 0 "C2" H 2325 6900 50  0000 L CNN
F 1 "100n" H 2325 6700 50  0000 L CNN
F 2 "Capacitors_ThroughHole:C_Disc_D6_P5" H 2338 6650 50  0001 C CNN
F 3 "" H 2300 6800 50  0000 C CNN
	1    2300 6800
	1    0    0    -1  
$EndComp
$Comp
L C C3
U 1 1
P 2600 6800
F 0 "C3" H 2625 6900 50  0000 L CNN
F 1 "100n" H 2625 6700 50  0000 L CNN
F 2 "Capacitors_ThroughHole:C_Disc_D6_P5" H 2638 6650 50  0001 C CNN
F 3 "" H 2600 6800 50  0000 C CNN
	1    2600 6800
	1    0    0    -1  
$EndComp
$Comp
L C C4
U 1 1
P 2850 6800
F 0 "C4" H 2875 6900 50  0000 L CNN
F 1 "100n" H 2875 6700 50  0000 L CNN
F 2 "Capacitors_ThroughHole:C_Disc_D6_P5" H 2888 6650 50  0001 C CNN
F 3 "" H 2850 6800 50  0000 C CNN
	1    2850 6800
	1    0    0    -1  
$EndComp
$Comp
L C C5
U 1 1
P 3150 6800
F 0 "C5" H 3175 6900 50  0000 L CNN
F 1 "100n" H 3175 6700 50  0000 L CNN
F 2 "Capacitors_ThroughHole:C_Disc_D6_P5" H 3188 6650 50  0001 C CNN
F 3 "" H 3150 6800 50  0000 C CNN
	1    3150 6800
	1    0    0    -1  
$EndComp
$Comp
L C C6
U 1 1
P 3450 6800
F 0 "C6" H 3475 6900 50  0000 L CNN
F 1 "100n" H 3475 6700 50  0000 L CNN
F 2 "Capacitors_ThroughHole:C_Disc_D6_P5" H 3488 6650 50  0001 C CNN
F 3 "" H 3450 6800 50  0000 C CNN
	1    3450 6800
	1    0    0    -1  
$EndComp
Wire Wire Line
	1550 6650 3450 6650
Connection ~ 2000 6650
Connection ~ 2300 6650
Connection ~ 2600 6650
Connection ~ 2850 6650
Connection ~ 3150 6650
Wire Wire Line
	1550 6950 3450 6950
Connection ~ 2000 6950
Connection ~ 2300 6950
Connection ~ 2600 6950
Connection ~ 2850 6950
Connection ~ 3150 6950
Wire Wire Line
	7250 3200 7250 3500
Wire Wire Line
	7500 3200 7500 3400
Wire Wire Line
	7700 3200 7700 3600
Wire Wire Line
	7700 3600 8000 3600
Wire Wire Line
	7400 1050 7400 1300
Wire Wire Line
	7600 1150 7600 1300
Wire Wire Line
	8750 4050 8750 1000
Wire Wire Line
	8850 4150 8850 1250
Wire Wire Line
	8650 4350 8650 700 
Wire Wire Line
	8650 700  7800 700 
NoConn ~ 8100 3200
Wire Wire Line
	7800 700  7800 1300
Wire Wire Line
	8850 1250 8000 1250
Wire Wire Line
	8000 1250 8000 1300
Wire Wire Line
	8750 1000 8250 1000
Wire Wire Line
	8250 1000 8250 1300
Wire Wire Line
	4050 3450 4050 3200
Wire Wire Line
	7950 3700 7950 3200
Wire Wire Line
	7950 3200 7900 3200
NoConn ~ 7150 1300
NoConn ~ 4850 3200
$EndSCHEMATC
